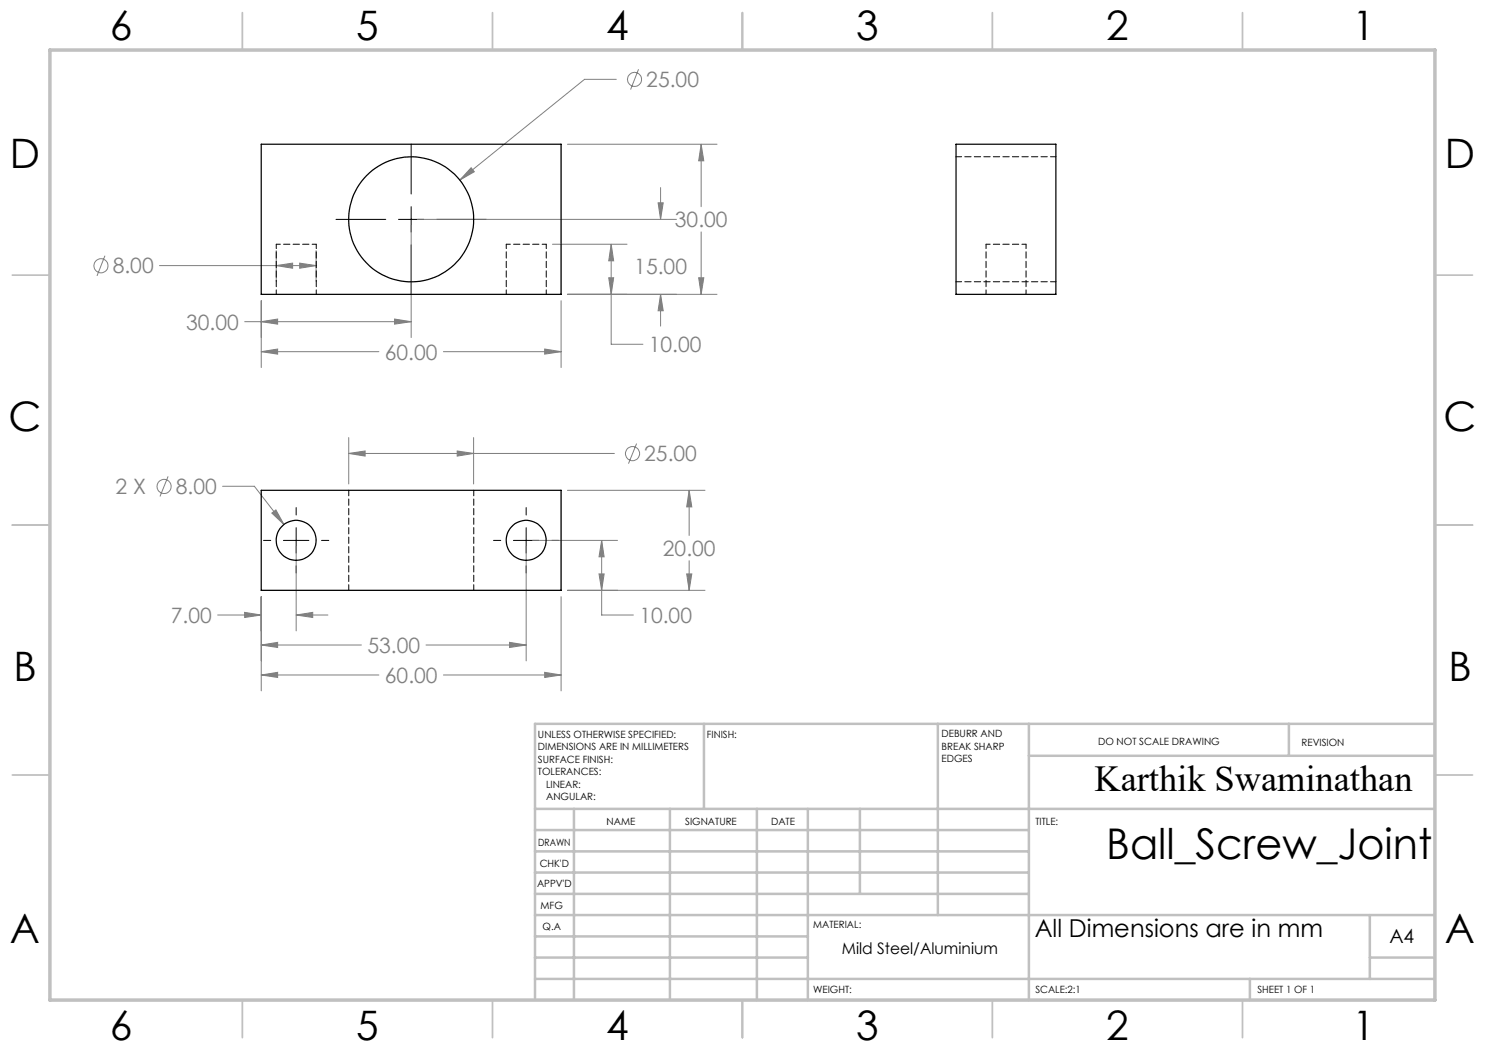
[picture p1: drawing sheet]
<svg xmlns="http://www.w3.org/2000/svg" width="297mm" height="210mm" viewBox="0 0 297 210" stroke-linecap="round" stroke-linejoin="round" font-family="sans-serif">
<g fill="none" stroke="#808080" stroke-width=".2">
<path d="M123.3 15.9h-6.4l-24.9 20.1M127.7 13.9l-1.6 4M94.2 33.5l.7 .9-2.9 1.6zM113.5 28.8h29.9M132.1 37.5v6.4M140.2 28.8l.6 3.4h-1.1zM140.2 28.8v12.5M21 51.1l-1.6 4.1M31.9 53.1h31.3M55.2 53.1l3.3-.5v1zM55.2 50.1v6.2M59.9 52.6l3.3 .5-3.3 .5z"/>
<path d="M63.2 50.1v6.2M82.2 45.1v22.4M83.5 43.9h51.8M110.5 48.9h14.9M113.5 58.9h29.9M121.7 55.6h1l-.5 3.3zM122.2 48.9l.5 3.3h-1zM122.2 48.9v20h6.4M131.6 40.6h1l-.5 3.3zM132.1 58.9l.5 3.3h-1zM132.1 58.9v6.3M139.7 55.6h1.1l-.6 3.3z"/>
<path d="M140.2 46.4v12.5M48.9 64.3h33.3M52.2 64.3l3.3-.5v1zM52.2 70.3l3.3-.5v1zM52.2 60.1v13.4M52.2 70.3h23.6M78.9 63.8l3.3 .5-3.3 .5zM88.7 70.3h23.5M108.9 69.8l3.3 .5-3.3 .5zM112.2 60.1v13.4M33.6 95.3l-1.6 4M44.5 97.3h6.4l5.9 7.6"/>
<path d="M69.7 90.7l3.3-.5v1zM69.7 87.5v9.3M69.7 90.7h53.2M91.4 90.2l3.3 .5-3.3 .5zM94.7 87.5v9.3M113.5 98.1h27.5M127.3 88.7l-1.6 4M137.8 98.1l.6 3.3h-1.1zM137.8 98.1v9M52.2 119.3v18.9M54.4 102.6l.8-.6 1.6 2.9zM59.2 109.4v16.8"/>
<path d="M105.2 109.4v22.8M106.5 108.1h17M112.2 119.3v18.9M113.5 118.1h27.5M119.8 114.8h1l-.5 3.3zM120.3 108.1l.5 3.3h-1zM120.3 108.1v14.9h6.4M137.3 114.8h1.1l-.6 3.3zM137.8 112.1v6M43.5 123h8.7M48.9 122.5l3.3 .5-3.3 .5zM52.2 129l3.3-.5v1z"/>
<path d="M52.2 135l3.3-.5v1zM52.2 129h20.1M52.2 135h23.6M59.2 123l3.3-.5v1zM59.2 123h6.4M85.2 129h20M88.7 135h23.5M101.9 128.5l3.3 .5-3.3 .5zM108.9 134.5l3.3 .5-3.3 .5z"/>
<circle cx="126.9" cy="15.9" r="1.4"/>
<circle cx="20.2" cy="53.2" r="1.4"/>
<circle cx="32.8" cy="97.3" r="1.4"/>
<circle cx="126.5" cy="90.7" r="1.41"/>
</g>
<g fill="none" stroke="#000" stroke-width=".2">
<path d="M82.2 28.8v10M67.2 43.9h10M79.7 43.9h5.1M82.2 41.3v5.1M82.2 49v9.9M87.3 43.9h10M52.7 108.1h1.5M56.7 108.1h5.1M59.2 101.5v1.5M59.2 105.5v5.1M59.2 113.2v1.4M64.3 108.1h1.5"/>
<path d="M98.7 108.1h1.5M102.7 108.1h5.1M105.2 101.5v1.5M105.2 105.5v5.1M105.2 113.2v1.4M110.3 108.1h1.5"/>
</g>
<g fill="none" stroke="#c0c0c0" stroke-width=".35">
<path d="M48.5 2.5v7.5M98.5 2.5v7.5M148.5 2.5v7.5M198.5 2.5v7.5M248.5 2.5v7.5M2.5 55h7.5M287 55h7.5M2.5 105h7.5M287 105h7.5M2.5 155h7.5M287 155h7.5M48.5 200v7.5"/>
<path d="M98.5 200v7.5M148.5 200v7.5M198.5 200v7.5M248.5 200v7.5"/>
</g>
<g fill="none" stroke="#c0c0c0" stroke-width=".5">
<path d="M140.8 144.8v17M187.6 144.8v38.2M205.8 144.8v55.2M205.8 151.2h81.2M257.8 144.8v6.4M287 144.8h-180v55.2M107 161.8h180M107 178.8h98.8M107 174.5h98.8M107 170.3h98.8M107 166h98.8M114.8 161.8v38.2"/>
<path d="M134 161.8v38.2M151.4 161.8v38.2M161.6 161.8v38.2M172 161.8v17M107 195.8h180M107 191.5h54.6M107 187.3h54.6M107 183h180M250 195.8v4.2M274 191.5h13M274 183v12.8"/>
</g>
<path d="M10 10h277v190h-277z" fill="none" stroke="#c0c0c0" stroke-width=".7"/>
<path d="M52.2 64.3l3.3-.5v1zM78.9 63.8l3.3 .5-3.3 .5zM52.2 70.3l3.3-.5v1zM108.9 69.8l3.3 .5-3.3 .5zM121.7 55.6h1l-.5 3.3zM122.2 48.9l.5 3.3h-1zM132.1 58.9l.5 3.3h-1zM131.6 40.6h1l-.5 3.3zM139.7 55.6h1.1l-.6 3.3zM140.2 28.8l.6 3.4h-1.1zM59.9 52.6l3.3 .5-3.3 .5zM55.2 53.1l3.3-.5v1zM94.2 33.5l-2.2 2.5 2.9-1.6zM48.9 122.5l3.3 .5-3.3 .5zM59.2 123l3.3-.5v1zM52.2 129l3.3-.5v1zM101.9 128.5l3.3 .5-3.3 .5zM52.2 135l3.3-.5v1zM108.9 134.5l3.3 .5-3.3 .5zM119.8 114.8h1l-.5 3.3zM120.3 108.1l.5 3.3h-1zM137.3 114.8h1.1l-.6 3.3zM137.8 98.1l.6 3.3h-1.1zM54.4 102.6l2.4 2.3-1.6-2.9zM91.4 90.2l3.3 .5-3.3 .5zM69.7 90.7l3.3-.5v1z" fill="#808080"/>
<g fill="none" stroke="#000" stroke-width=".25">
<path d="M52.2 28.8h60v30.1h-60zM191.2 28.8h20v30.1h-20zM52.2 98.1h60v20h-60z"/>
<circle cx="82.2" cy="43.9" r="12.5"/>
<circle cx="59.2" cy="108.1" r="4"/>
<circle cx="105.2" cy="108.1" r="4"/>
</g>
<path d="M55.3 48.8v10M63.3 48.8h-8M63.3 58.8v-10M101.3 48.8v10M109.3 48.8h-8M109.3 58.8v-10M197.2 48.8v10M205.2 48.8h-8M205.2 58.8v-10" fill="none" stroke="#000" stroke-width=".2" stroke-dasharray="1.3 .6" stroke-dashoffset=".4"/>
<path d="M211.2 31.3h-20M191.2 56.3h20M69.8 98.1v20M94.8 118.1v-20" fill="none" stroke="#000" stroke-width=".2" stroke-dasharray="1.3 .6" stroke-dashoffset=".2"/>
<text font-size="8.5" x="221.2" y="171.8">Ball_Screw_Joint</text>
<g font-size="8.1">
<text x="22" y="8">6</text>
<text x="71.2" y="8">5</text>
<text x="121.2" y="8">4</text>
<text x="171.3" y="8">3</text>
<text x="221.3" y="8">2</text>
<text x="270.5" y="8">1</text>
<text x="2" y="33.6">D</text>
<text x="289" y="33.6">D</text>
<text x="1.7" y="86.1">C</text>
<text x="288.7" y="86.1">C</text>
<text x="2.7" y="136.1">B</text>
<text x="289.7" y="136.1">B</text>
<text x="2" y="188.6">A</text>
<text x="289" y="188.6">A</text>
<text x="22" y="208">6</text>
<text x="71.2" y="208">5</text>
<text x="121.2" y="208">4</text>
<text x="171.3" y="208">3</text>
<text x="221.3" y="208">2</text>
<text x="270.5" y="208">1</text>
</g>
<text font-size="7.3" x="218.9" y="158.1">Karthik Swaminathan</text>
<text font-size="4.9" x="207" y="187.3">All Dimensions are in mm</text>
<g font-size="4.2" fill="#808080">
<text x="129.3" y="17.4">25.00</text>
<text x="135" y="45.4">30.00</text>
<text x="22.5" y="54.7">8.00</text>
<text x="126.9" y="54.7">15.00</text>
<text x="37.2" y="65.9">30.00</text>
<text x="77" y="71.9">60.00</text>
<text x="129.8" y="70.4">10.00</text>
<text x="128.9" y="92.3">25.00</text>
<text x="23.1" y="98.8">2 X</text>
<text x="35.2" y="98.8">8.00</text>
<text x="132.6" y="111.2">20.00</text>
<text x="34.2" y="124.6">7.00</text>
<text x="127.9" y="124.6">10.00</text>
<text x="73.5" y="130.6">53.00</text>
<text x="77" y="136.6">60.00</text>
</g>
<text font-size="3.9" x="277.9" y="188.5">A4</text>
<text font-size="3.2" x="168.4" y="190.9">Mild Steel/Aluminium</text>
<g font-size="2">
<text x="107.6" y="147.6">UNLESS OTHERWISE SPECIFIED:</text>
<text x="141.4" y="147.6">FINISH:</text>
<text x="188.3" y="147.5">DEBURR AND</text>
<text x="188.3" y="150">BREAK SHARP</text>
<text x="219.6" y="149">DO NOT SCALE DRAWING</text>
<text x="260.3" y="149.2">REVISION</text>
<text x="107.6" y="150.1">DIMENSIONS ARE IN MILLIMETERS</text>
<text x="107.6" y="152.6">SURFACE FINISH:</text>
<text x="107.6" y="155.1">TOLERANCES:</text>
<text x="188.3" y="152.5">EDGES</text>
<text x="109.2" y="157.6">LINEAR:</text>
<text x="109.2" y="160.1">ANGULAR:</text>
<text x="121.3" y="165">NAME</text>
<text x="137" y="164.9">SIGNATURE</text>
<text x="154.2" y="164.9">DATE</text>
<text x="207.1" y="164.9">TITLE:</text>
<text x="107.6" y="169.1">DRAWN</text>
<text x="107.9" y="173.3">CHK'D</text>
<text x="107.4" y="177.4">APPV'D</text>
<text x="108.1" y="181.8">MFG</text>
<text x="108.5" y="186">Q.A</text>
<text x="162.6" y="185.5">MATERIAL:</text>
<text x="162.6" y="198.5">WEIGHT:</text>
<text x="207.1" y="198.6">SCALE:2:1</text>
<text x="251.5" y="198.6">SHEET 1 OF 1</text>
</g>
</svg>
